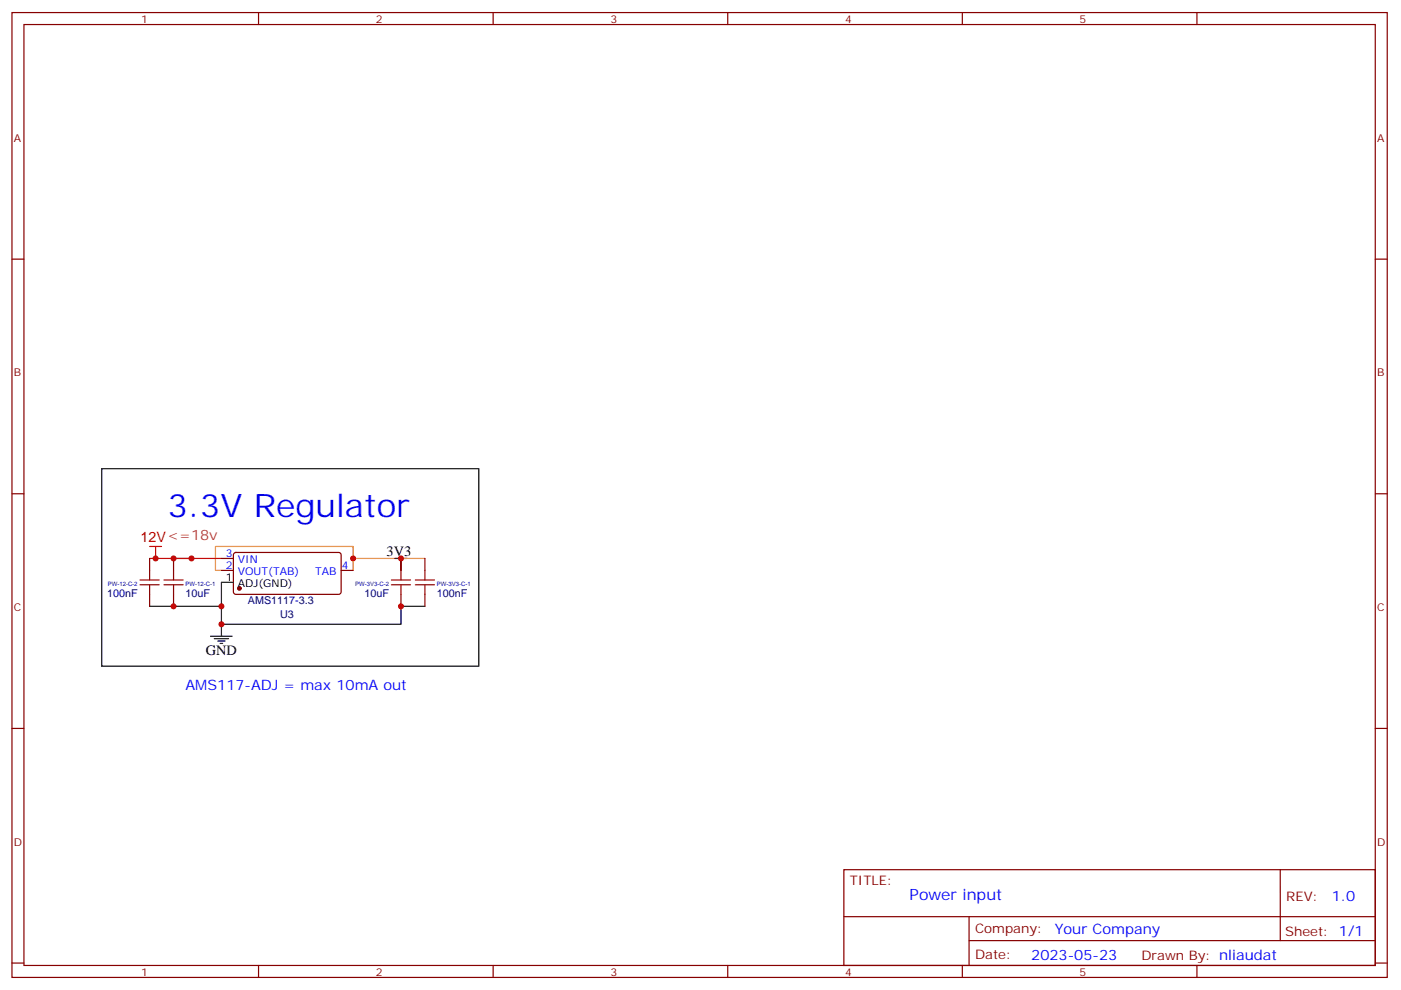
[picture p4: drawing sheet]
<svg xmlns="http://www.w3.org/2000/svg" width="413mm" height="292mm" viewBox="0 0 413 292" stroke-linecap="round" stroke-linejoin="round" font-family="sans-serif">
<g fill="none" stroke="#870000" stroke-width=".35">
<path d="M3.5 3.7h405.4v284.3h-405.4zM7.1 7.2h398.2v277.3h-398.2zM76.2 3.7v3.5M145.3 3.7v3.5M214.5 3.7v3.5M283.6 3.7v3.5M352.8 3.7v3.5M3.5 76.4h3.6M405.3 76.4h3.6M3.5 145.5h3.6M405.3 145.5h3.6M44.1 164.6v3.5"/>
<path d="M44.1 175.2v3.5M51.2 164.6v3.5M51.2 175.2v3.5M65.3 168.1h3.5M65.3 164.6h3.5M69 163l.5-.2 30.6 .1 .4 .6v11.2l-.7 .5-30.6-.1-.4-.7v-10.9zM100.5 168.1h3.6M118.2 164.6v3.5M118.2 175.2v3.5M125.2 164.6v3.5M125.2 175.2v3.5M3.5 214.7h3.6"/>
<path d="M405.3 214.7h3.6M248.7 256.3h156.6v28.2h-156.6zM377.3 256.3v20.9M248.7 270.1h156.5M285.6 277.2h119.6M285.6 270.1v14.2M3.5 283.8h3.6M76.2 284.5v3.5M145.3 284.5v3.5M214.5 284.5v3.5M283.6 284.5v3.5M352.8 284.5v3.5"/>
<path d="M405.3 283.8h3.6"/>
</g>
<path d="M51.2 164.6h5.2M118.2 164.6v3.5" fill="none" stroke="#008700" stroke-width=".35"/>
<path d="M44.1 161h3.5M45.9 161v3.6" fill="none" stroke="#f00" stroke-width=".35"/>
<path d="M30 138.1h111.1v58.2h-111.1zM65.3 178.7v5.3h52.9v-5.3h7M68.8 171.6h-3.5v7.1h-21.2M116.4 164.6h3.5M118.2 164.6v3.5M62.1 187.5h6.3M63.1 188.2h4.3M64.2 188.9h2.1M64.9 189.6h.7M65.3 184v3.5" fill="none" stroke="#000" stroke-width=".35"/>
<path d="M104.1 164.6v-3.6h-40.6v7.1h1.8M125.2 164.6h-21.1v3.5" fill="none" stroke="#f90" stroke-width=".35"/>
<g fill="none" stroke="#a10000" stroke-width=".35">
<path d="M41.3 172.3h5.6M41.3 170.9h5.6M44.1 168.1v2.8M44.1 172.3v2.9M48.3 172.3h5.7M48.3 170.9h5.7M51.2 168.1v2.8M51.2 172.3v2.9M115.4 172.3h5.6M115.4 170.9h5.6M118.2 168.1v2.8M118.2 172.3v2.9"/>
<path d="M122.4 172.3h5.7M122.4 170.9h5.7M125.2 168.1v2.8M125.2 172.3v2.9"/>
</g>
<path d="M44.1 164.6h21.2" fill="none" stroke="#c30" stroke-width=".35"/>
<circle cx="70.6" cy="173.4" r=".53" fill="#870000" stroke="#870000" stroke-width=".35"/>
<g fill="#c00">
<circle cx="56.4" cy="164.6" r=".88"/>
<circle cx="45.9" cy="164.6" r=".88"/>
<circle cx="65.3" cy="184" r=".88"/>
<circle cx="104.1" cy="164.6" r=".88"/>
<circle cx="118.2" cy="164.6" r=".88"/>
<circle cx="118.2" cy="178.7" r=".88"/>
<circle cx="65.3" cy="178.7" r=".88"/>
<circle cx="51.2" cy="164.6" r=".88"/>
<circle cx="51.2" cy="178.7" r=".88"/>
</g>
<text font-size="9.5" fill="#00f" x="49.4" y="152.2">3.3V Regulator</text>
<text font-size="4.6" fill="#00f" x="268.1" y="265.1">Power input</text>
<text font-size="4.2" fill="#f00" x="41.4" y="159.9">12V&lt;=18v</text>
<g font-size="4.2">
<text x="113.9" y="163.9">3V3</text>
<text x="60.7" y="193.1">GND</text>
</g>
<g font-size="4.2" fill="#00f">
<text x="54.7" y="203.4">AMS117-ADJ = max 10mA out</text>
<text x="392.5" y="265.6">1.0</text>
<text x="310.9" y="275.1">Your Company</text>
<text x="304" y="282.9">2023-05-23</text>
</g>
<g font-size="3.9" fill="#800">
<text x="250.5" y="260.9">TITLE:</text>
<text x="379.1" y="265.6">REV:</text>
<text x="287.4" y="275.1">Company:</text>
<text x="378.7" y="275.7">Sheet: 1/1</text>
<text x="287.4" y="282.8">Date:</text>
<text x="336.4" y="282.8">Drawn By: nliaudat</text>
</g>
<g font-size="3.2" fill="#800">
<text x="41.6" y="6.7">1</text>
<text x="110.8" y="6.7">2</text>
<text x="179.9" y="6.7">3</text>
<text x="249.1" y="6.7">4</text>
<text x="318.2" y="6.7">5</text>
<text x="4.1" y="41.8">A</text>
<text x="405.9" y="41.8">A</text>
<text x="4.1" y="110.9">B</text>
<text x="405.9" y="110.9">B</text>
<text x="4.1" y="180.1">C</text>
<text x="405.9" y="180.1">C</text>
<text x="4.1" y="249.2">D</text>
<text x="405.9" y="249.2">D</text>
<text x="41.6" y="287.5">1</text>
<text x="110.8" y="287.5">2</text>
<text x="179.9" y="287.5">3</text>
<text x="249.1" y="287.5">4</text>
<text x="318.2" y="287.5">5</text>
</g>
<g font-size="3.2" fill="#00f">
<text x="66.6" y="167.7">2</text>
<text x="66.6" y="164.2">3</text>
<text x="70.1" y="166">VIN</text>
<text x="100.7" y="167.7">4</text>
<text x="70.1" y="169.5">VOUT(TAB)</text>
<text x="92.9" y="169.5">TAB</text>
</g>
<g font-size="3.2">
<text x="66.6" y="171.3">1</text>
<text x="70.1" y="173">ADJ(GND)</text>
</g>
<g font-size="3.2" fill="#000080">
<text x="31.6" y="176">100nF</text>
<text x="54.7" y="176">10uF</text>
<text x="73.1" y="178.1">AMS1117-3.3</text>
<text x="107.4" y="176">10uF</text>
<text x="128.8" y="176">100nF</text>
<text x="82.6" y="182">U3</text>
</g>
<g font-size="1.8" fill="#000080">
<text x="31.7" y="172.8">PW-12-C-2</text>
<text x="54.7" y="172.8">PW-12-C-1</text>
<text x="104.7" y="172.8">PW-3V3-C-2</text>
<text x="128.8" y="172.8">PW-3V3-C-1</text>
</g>
</svg>
